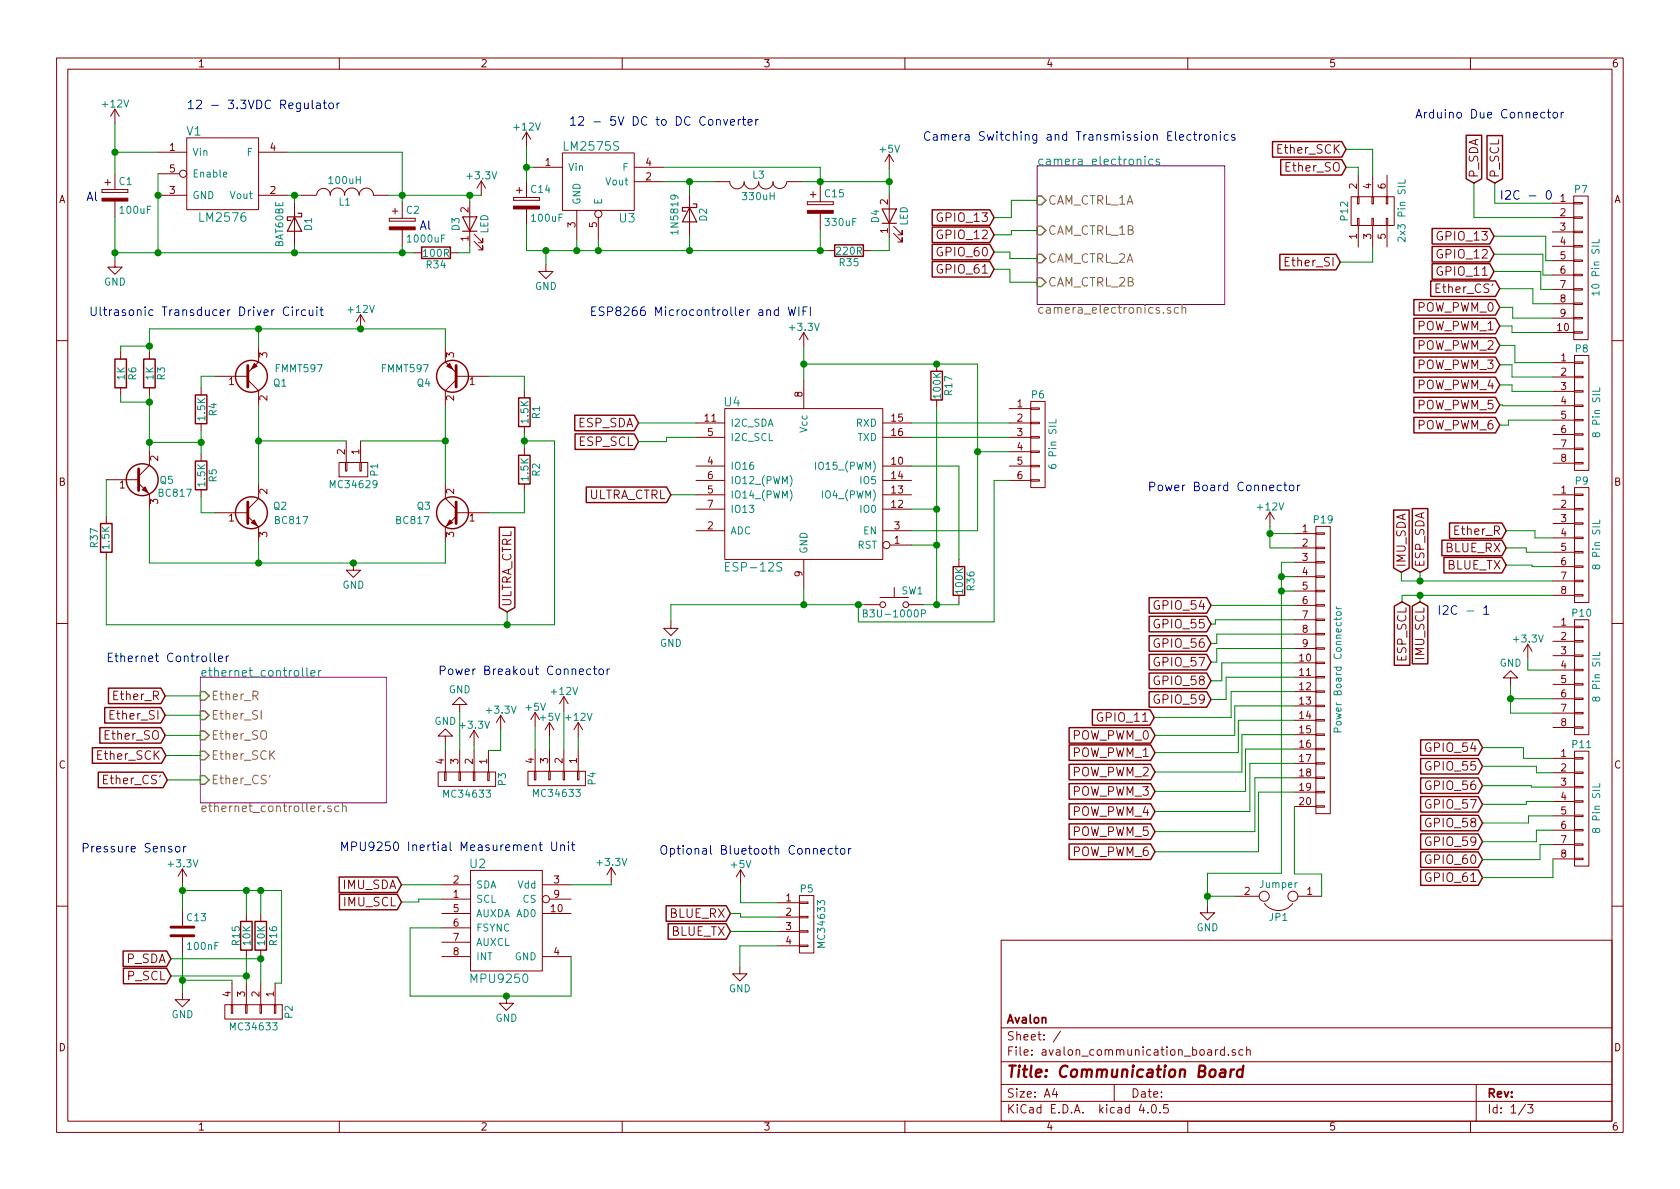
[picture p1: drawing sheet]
EESchema Schematic File Version 4
LIBS:avalon_communication_board-cache
EELAYER 26 0
EELAYER END
$Descr A4 11693 8268
encoding utf-8
Sheet 1 3
Title "Communication Board"
Date ""
Rev ""
Comp "Avalon"
Comment1 ""
Comment2 ""
Comment3 ""
Comment4 ""
$EndDescr
$Comp
L power:+12V #PWR01
U 1 1
P 800 850
F 0 "#PWR01" H 800 700 50  0001 C CNN
F 1 "+12V" H 800 990 50  0000 C CNN
F 2 "" H 800 850 50  0000 C CNN
F 3 "" H 800 850 50  0000 C CNN
	1    800  850 
	1    0    0    -1  
$EndComp
$Comp
L power:GND #PWR02
U 1 1
P 800 1800
F 0 "#PWR02" H 800 1550 50  0001 C CNN
F 1 "GND" H 800 1650 50  0000 C CNN
F 2 "" H 800 1800 50  0000 C CNN
F 3 "" H 800 1800 50  0000 C CNN
	1    800  1800
	1    0    0    -1  
$EndComp
$Comp
L Device:CP C1
U 1 1
P 800 1350
F 0 "C1" H 825 1450 50  0000 L CNN
F 1 "100uF" H 825 1250 50  0000 L CNN
F 2 "Capacitors_SMD:CP_Elec_6.3x7.7" H 838 1200 50  0001 C CNN
F 3 "" H 800 1350 50  0000 C CNN
	1    800  1350
	1    0    0    -1  
$EndComp
$Comp
L avalon_communication_board-rescue:INDUCTOR L1
U 1 1
P 2400 1350
F 0 "L1" V 2350 1350 50  0000 C CNN
F 1 "100uH" V 2500 1350 50  0000 C CNN
F 2 "Communication Board Footprints:MSS1278T-334KLD" H 2400 1350 50  0001 C CNN
F 3 "" H 2400 1350 50  0000 C CNN
	1    2400 1350
	0    -1   -1   0   
$EndComp
$Comp
L Device:CP C2
U 1 1
P 2800 1550
F 0 "C2" H 2825 1650 50  0000 L CNN
F 1 "1000uF" H 2825 1450 50  0000 L CNN
F 2 "Capacitors_SMD:CP_Elec_8x10" H 2838 1400 50  0001 C CNN
F 3 "" H 2800 1550 50  0000 C CNN
	1    2800 1550
	1    0    0    -1  
$EndComp
Text Notes 1300 750  0    60   ~ 0
12 - 3.3VDC Regulator
$Comp
L avalon_communication_board-rescue:LM2576D2TR4-3.3G V1
U 1 1
P 1550 1200
F 0 "V1" H 1350 1500 60  0000 C CNN
F 1 "LM2576" H 1550 900 60  0000 C CNN
F 2 "TO_SOT_Packages_SMD:TO-263-5_TabPin3" H 1550 700 60  0001 C CNN
F 3 "" H 1550 700 60  0000 C CNN
	1    1550 1200
	1    0    0    -1  
$EndComp
$Comp
L power:+3.3V #PWR03
U 1 1
P 3350 1350
F 0 "#PWR03" H 3350 1200 50  0001 C CNN
F 1 "+3.3V" H 3350 1490 50  0000 C CNN
F 2 "" H 3350 1350 50  0000 C CNN
F 3 "" H 3350 1350 50  0000 C CNN
	1    3350 1350
	1    0    0    -1  
$EndComp
Text Notes 600  1390 0    60   ~ 0
Al
$Comp
L Device:D_Schottky D1
U 1 1
P 2050 1550
F 0 "D1" H 2050 1650 50  0000 C CNN
F 1 "BAT60BE" H 2050 1450 50  0000 C CNN
F 2 "Diodes_SMD:D_SOD-323" H 2050 1550 50  0001 C CNN
F 3 "" H 2050 1550 50  0000 C CNN
	1    2050 1550
	0    1    1    0   
$EndComp
Text Notes 2920 1590 0    60   ~ 0
Al
$Comp
L avalon_communication_board-rescue:BC817 Q2
U 1 1
P 1800 3560
F 0 "Q2" H 2000 3610 50  0000 R CNN
F 1 "BC817" H 2150 3510 50  0000 R CNN
F 2 "TO_SOT_Packages_SMD:SOT-23" H 1900 3660 50  0001 C CNN
F 3 "" H 1700 3560 50  0000 C CNN
	1    1800 3560
	1    0    0    -1  
$EndComp
$Comp
L avalon_communication_board-rescue:BC817 Q3
U 1 1
P 3100 3560
F 0 "Q3" H 3300 3610 50  0000 R CNN
F 1 "BC817" H 3450 3510 50  0000 R CNN
F 2 "TO_SOT_Packages_SMD:SOT-23" H 3200 3660 50  0001 C CNN
F 3 "" H 3000 3560 50  0000 C CNN
	1    3100 3560
	-1   0    0    -1  
$EndComp
$Comp
L avalon_communication_board-rescue:FMMT597 Q4
U 1 1
P 3200 2610
F 0 "Q4" H 3500 2660 50  0000 R CNN
F 1 "FMMT597" H 3750 2560 50  0000 R CNN
F 2 "TO_SOT_Packages_SMD:SOT-23" H 3400 2710 50  0001 C CNN
F 3 "" H 3200 2610 50  0000 C CNN
	1    3200 2610
	-1   0    0    1   
$EndComp
$Comp
L avalon_communication_board-rescue:FMMT597 Q1
U 1 1
P 1700 2610
F 0 "Q1" H 2000 2660 50  0000 R CNN
F 1 "FMMT597" H 2250 2560 50  0000 R CNN
F 2 "TO_SOT_Packages_SMD:SOT-23" H 1900 2710 50  0001 C CNN
F 3 "" H 1700 2610 50  0000 C CNN
	1    1700 2610
	1    0    0    1   
$EndComp
$Comp
L Device:R R1
U 1 1
P 3650 2860
F 0 "R1" V 3730 2860 50  0000 C CNN
F 1 "1.5K" V 3650 2860 50  0000 C CNN
F 2 "Resistors_SMD:R_1206_HandSoldering" V 3580 2860 50  0001 C CNN
F 3 "" H 3650 2860 50  0000 C CNN
	1    3650 2860
	1    0    0    -1  
$EndComp
$Comp
L Device:R R2
U 1 1
P 3650 3260
F 0 "R2" V 3730 3260 50  0000 C CNN
F 1 "1.5K" V 3650 3260 50  0000 C CNN
F 2 "Resistors_SMD:R_1206_HandSoldering" V 3580 3260 50  0001 C CNN
F 3 "" H 3650 3260 50  0000 C CNN
	1    3650 3260
	1    0    0    -1  
$EndComp
$Comp
L Device:R R4
U 1 1
P 1400 2840
F 0 "R4" V 1480 2840 50  0000 C CNN
F 1 "1.5K" V 1400 2840 50  0000 C CNN
F 2 "Resistors_SMD:R_1206_HandSoldering" V 1330 2840 50  0001 C CNN
F 3 "" H 1400 2840 50  0000 C CNN
	1    1400 2840
	1    0    0    -1  
$EndComp
$Comp
L Device:R R5
U 1 1
P 1400 3300
F 0 "R5" V 1480 3300 50  0000 C CNN
F 1 "1.5K" V 1400 3300 50  0000 C CNN
F 2 "Resistors_SMD:R_1206_HandSoldering" V 1330 3300 50  0001 C CNN
F 3 "" H 1400 3300 50  0000 C CNN
	1    1400 3300
	1    0    0    -1  
$EndComp
$Comp
L Device:R R3
U 1 1
P 1040 2590
F 0 "R3" V 1120 2590 50  0000 C CNN
F 1 "1K" V 1040 2590 50  0000 C CNN
F 2 "Resistors_SMD:R_1206_HandSoldering" V 970 2590 50  0001 C CNN
F 3 "" H 1040 2590 50  0000 C CNN
	1    1040 2590
	1    0    0    -1  
$EndComp
$Comp
L avalon_communication_board-rescue:BC817 Q5
U 1 1
P 1040 3330
F 0 "Q5" H 1210 3330 50  0000 R CNN
F 1 "BC817" H 1340 3240 50  0000 R CNN
F 2 "TO_SOT_Packages_SMD:SOT-23" H 1140 3430 50  0001 C CNN
F 3 "" H 940 3330 50  0000 C CNN
	1    1040 3330
	1    0    0    -1  
$EndComp
$Comp
L power:GND #PWR04
U 1 1
P 2460 3910
F 0 "#PWR04" H 2460 3660 50  0001 C CNN
F 1 "GND" H 2460 3760 50  0000 C CNN
F 2 "" H 2460 3910 50  0000 C CNN
F 3 "" H 2460 3910 50  0000 C CNN
	1    2460 3910
	1    0    0    -1  
$EndComp
Text GLabel 3530 4250 1    60   Input ~ 0
ULTRA_CTRL
Text Notes 620  2190 0    60   ~ 0
Ultrasonic Transducer Driver Circuit
$Comp
L Device:R R6
U 1 1
P 840 2590
F 0 "R6" V 920 2590 50  0000 C CNN
F 1 "1K" V 840 2590 50  0000 C CNN
F 2 "Resistors_SMD:R_1206_HandSoldering" V 770 2590 50  0001 C CNN
F 3 "" H 840 2590 50  0000 C CNN
	1    840  2590
	1    0    0    -1  
$EndComp
$Comp
L conn:B2P-VH P1
U 1 1
P 2460 3260
F 0 "P1" H 2460 3410 50  0000 C CNN
F 1 "MC34629" V 2560 3260 50  0000 C CNN
F 2 "Socket_Strips:Socket_Strip_Straight_1x02_Pitch2.54mm" H 2460 3260 50  0001 C CNN
F 3 "" H 2460 3260 50  0000 C CNN
	1    2460 3260
	0    1    1    0   
$EndComp
$Comp
L power:+12V #PWR05
U 1 1
P 2510 2280
F 0 "#PWR05" H 2510 2130 50  0001 C CNN
F 1 "+12V" H 2510 2420 50  0000 C CNN
F 2 "" H 2510 2280 50  0000 C CNN
F 3 "" H 2510 2280 50  0000 C CNN
	1    2510 2280
	1    0    0    -1  
$EndComp
$Sheet
S 1395 4705 1295 875 
U 5A91950F
F0 "ethernet_controller" 60
F1 "ethernet_controller.sch" 60
F2 "Ether_R" I L 1395 4835 60 
F3 "Ether_SI" I L 1395 4970 60 
F4 "Ether_SO" I L 1395 5110 60 
F5 "Ether_SCK" I L 1395 5250 60 
F6 "Ether_CS'" I L 1395 5420 60 
$EndSheet
Text GLabel 1150 4835 0    60   Input ~ 0
Ether_R
Text Notes 740  4600 0    60   ~ 0
Ethernet Controller
Text GLabel 1150 4970 0    60   Input ~ 0
Ether_SI
Text GLabel 1150 5110 0    60   Input ~ 0
Ether_SO
Text GLabel 1155 5250 0    60   Input ~ 0
Ether_SCK
Text GLabel 1165 5420 0    60   Input ~ 0
Ether_CS'
$Comp
L avalon_communication_board-rescue:MPU9250 U2
U 1 1
P 3525 6250
F 0 "U2" H 3325 6500 60  0000 C CNN
F 1 "MPU9250" H 3475 5700 60  0000 C CNN
F 2 "Communication Board Footprints:MPU9250" H 3525 5700 60  0001 C CNN
F 3 "" H 3525 5700 60  0000 C CNN
	1    3525 6250
	1    0    0    -1  
$EndComp
$Comp
L power:+3.3V #PWR06
U 1 1
P 4255 6130
F 0 "#PWR06" H 4255 5980 50  0001 C CNN
F 1 "+3.3V" H 4255 6270 50  0000 C CNN
F 2 "" H 4255 6130 50  0000 C CNN
F 3 "" H 4255 6130 50  0000 C CNN
	1    4255 6130
	1    0    0    -1  
$EndComp
$Comp
L power:GND #PWR07
U 1 1
P 3525 6925
F 0 "#PWR07" H 3525 6675 50  0001 C CNN
F 1 "GND" H 3525 6775 50  0000 C CNN
F 2 "" H 3525 6925 50  0000 C CNN
F 3 "" H 3525 6925 50  0000 C CNN
	1    3525 6925
	1    0    0    -1  
$EndComp
Text GLabel 2795 6150 0    60   Input ~ 0
IMU_SDA
Text GLabel 2795 6270 0    60   Input ~ 0
IMU_SCL
Text Notes 2365 5915 0    60   ~ 0
MPU9250 Inertial Measurement Unit
$Comp
L conn:CONN_01X04 P2
U 1 1
P 1765 7035
F 0 "P2" H 1765 7285 50  0000 C CNN
F 1 "MC34633" V 1865 7035 50  0000 C CNN
F 2 "Socket_Strips:Socket_Strip_Straight_1x04_Pitch2.54mm" H 1765 7035 50  0001 C CNN
F 3 "" H 1765 7035 50  0000 C CNN
	1    1765 7035
	0    1    1    0   
$EndComp
$Comp
L power:+3.3V #PWR08
U 1 1
P 1270 6140
F 0 "#PWR08" H 1270 5990 50  0001 C CNN
F 1 "+3.3V" H 1270 6280 50  0000 C CNN
F 2 "" H 1270 6140 50  0000 C CNN
F 3 "" H 1270 6140 50  0000 C CNN
	1    1270 6140
	1    0    0    -1  
$EndComp
$Comp
L power:GND #PWR09
U 1 1
P 1270 6900
F 0 "#PWR09" H 1270 6650 50  0001 C CNN
F 1 "GND" H 1270 6750 50  0000 C CNN
F 2 "" H 1270 6900 50  0000 C CNN
F 3 "" H 1270 6900 50  0000 C CNN
	1    1270 6900
	1    0    0    -1  
$EndComp
Text GLabel 1190 6665 0    60   Input ~ 0
P_SDA
Text GLabel 1190 6785 0    60   Input ~ 0
P_SCL
$Comp
L Device:C C13
U 1 1
P 1270 6475
F 0 "C13" H 1295 6575 50  0000 L CNN
F 1 "100nF" H 1295 6375 50  0000 L CNN
F 2 "Capacitors_SMD:C_1206_HandSoldering" H 1308 6325 50  0001 C CNN
F 3 "" H 1270 6475 50  0000 C CNN
	1    1270 6475
	1    0    0    -1  
$EndComp
Text Notes 565  5925 0    60   ~ 0
Pressure Sensor
$Comp
L avalon_communication_board-rescue:LM2575S U3
U 1 1
P 4165 1255
F 0 "U3" H 4365 1005 60  0000 C CNN
F 1 "LM2575S" H 4115 1505 60  0000 C CNN
F 2 "TO_SOT_Packages_SMD:TO-263-5_TabPin3" H 4165 705 60  0001 C CNN
F 3 "" H 4165 705 60  0000 C CNN
	1    4165 1255
	1    0    0    -1  
$EndComp
$Comp
L power:+12V #PWR010
U 1 1
P 3665 1010
F 0 "#PWR010" H 3665 860 50  0001 C CNN
F 1 "+12V" H 3665 1150 50  0000 C CNN
F 2 "" H 3665 1010 50  0000 C CNN
F 3 "" H 3665 1010 50  0000 C CNN
	1    3665 1010
	1    0    0    -1  
$EndComp
$Comp
L Device:D_Schottky D2
U 1 1
P 4800 1485
F 0 "D2" H 4800 1585 50  0000 C CNN
F 1 "1N5819" H 4800 1385 50  0000 C CNN
F 2 "Diodes_SMD:D_SOD-123" H 4800 1485 50  0001 C CNN
F 3 "" H 4800 1485 50  0000 C CNN
	1    4800 1485
	0    1    1    0   
$EndComp
$Comp
L avalon_communication_board-rescue:INDUCTOR L3
U 1 1
P 5280 1255
F 0 "L3" V 5230 1255 50  0000 C CNN
F 1 "330uH" V 5380 1255 50  0000 C CNN
F 2 "Communication Board Footprints:MSS1278T-334KLD" H 5280 1255 50  0001 C CNN
F 3 "" H 5280 1255 50  0000 C CNN
	1    5280 1255
	0    1    1    0   
$EndComp
$Comp
L power:+5V #PWR011
U 1 1
P 6190 1165
F 0 "#PWR011" H 6190 1015 50  0001 C CNN
F 1 "+5V" H 6190 1305 50  0000 C CNN
F 2 "" H 6190 1165 50  0000 C CNN
F 3 "" H 6190 1165 50  0000 C CNN
	1    6190 1165
	1    0    0    -1  
$EndComp
Text Notes 3960 865  0    60   ~ 0
12 - 5V DC to DC Converter
$Comp
L Device:R R16
U 1 1
P 1815 6505
F 0 "R16" V 1900 6505 50  0000 C CNN
F 1 "10K" V 1815 6505 50  0000 C CNN
F 2 "Resistors_SMD:R_1206_HandSoldering" V 1745 6505 50  0001 C CNN
F 3 "" H 1815 6505 50  0000 C CNN
	1    1815 6505
	1    0    0    -1  
$EndComp
$Comp
L Device:R R15
U 1 1
P 1715 6505
F 0 "R15" V 1640 6505 50  0000 C CNN
F 1 "10K" V 1715 6505 50  0000 C CNN
F 2 "Resistors_SMD:R_1206_HandSoldering" V 1645 6505 50  0001 C CNN
F 3 "" H 1715 6505 50  0000 C CNN
	1    1715 6505
	1    0    0    -1  
$EndComp
$Comp
L Device:CP C14
U 1 1
P 3665 1405
F 0 "C14" H 3690 1505 50  0000 L CNN
F 1 "100uF" H 3690 1305 50  0000 L CNN
F 2 "Capacitors_SMD:CP_Elec_6.3x7.7" H 3703 1255 50  0001 C CNN
F 3 "" H 3665 1405 50  0000 C CNN
	1    3665 1405
	1    0    0    -1  
$EndComp
$Comp
L Device:CP C15
U 1 1
P 5710 1435
F 0 "C15" H 5735 1535 50  0000 L CNN
F 1 "330uF" H 5735 1335 50  0000 L CNN
F 2 "Capacitors_SMD:CP_Elec_6.3x7.7" H 5748 1285 50  0001 C CNN
F 3 "" H 5710 1435 50  0000 C CNN
	1    5710 1435
	1    0    0    -1  
$EndComp
$Comp
L conn:CONN_01X04 P5
U 1 1
P 5615 6425
F 0 "P5" H 5615 6675 50  0000 C CNN
F 1 "MC34633" V 5715 6425 50  0000 C CNN
F 2 "Socket_Strips:Socket_Strip_Straight_1x04_Pitch2.54mm" H 5615 6425 50  0001 C CNN
F 3 "" H 5615 6425 50  0000 C CNN
	1    5615 6425
	1    0    0    -1  
$EndComp
$Comp
L power:+5V #PWR012
U 1 1
P 5155 6145
F 0 "#PWR012" H 5155 5995 50  0001 C CNN
F 1 "+5V" H 5155 6285 50  0000 C CNN
F 2 "" H 5155 6145 50  0000 C CNN
F 3 "" H 5155 6145 50  0000 C CNN
	1    5155 6145
	1    0    0    -1  
$EndComp
$Comp
L power:GND #PWR013
U 1 1
P 5150 6720
F 0 "#PWR013" H 5150 6470 50  0001 C CNN
F 1 "GND" H 5150 6570 50  0000 C CNN
F 2 "" H 5150 6720 50  0000 C CNN
F 3 "" H 5150 6720 50  0000 C CNN
	1    5150 6720
	1    0    0    -1  
$EndComp
Text GLabel 5085 6350 0    60   Input ~ 0
BLUE_RX
Text GLabel 5085 6475 0    60   Input ~ 0
BLUE_TX
Text Notes 4590 5940 0    60   ~ 0
Optional Bluetooth Connector
$Comp
L conn:CONN_01X04 P4
U 1 1
P 3875 5410
F 0 "P4" H 3875 5660 50  0000 C CNN
F 1 "MC34633" V 3975 5410 50  0000 C CNN
F 2 "Socket_Strips:Socket_Strip_Straight_1x04_Pitch2.54mm" H 3875 5410 50  0001 C CNN
F 3 "" H 3875 5410 50  0000 C CNN
	1    3875 5410
	0    1    1    0   
$EndComp
$Comp
L conn:CONN_01X04 P3
U 1 1
P 3250 5415
F 0 "P3" H 3250 5665 50  0000 C CNN
F 1 "MC34633" V 3350 5415 50  0000 C CNN
F 2 "Socket_Strips:Socket_Strip_Straight_1x04_Pitch2.54mm" H 3250 5415 50  0001 C CNN
F 3 "" H 3250 5415 50  0000 C CNN
	1    3250 5415
	0    1    1    0   
$EndComp
$Comp
L power:+12V #PWR014
U 1 1
P 4025 5120
F 0 "#PWR014" H 4025 4970 50  0001 C CNN
F 1 "+12V" H 4025 5260 50  0000 C CNN
F 2 "" H 4025 5120 50  0000 C CNN
F 3 "" H 4025 5120 50  0000 C CNN
	1    4025 5120
	1    0    0    -1  
$EndComp
$Comp
L power:+12V #PWR015
U 1 1
P 3925 4940
F 0 "#PWR015" H 3925 4790 50  0001 C CNN
F 1 "+12V" H 3925 5080 50  0000 C CNN
F 2 "" H 3925 4940 50  0000 C CNN
F 3 "" H 3925 4940 50  0000 C CNN
	1    3925 4940
	1    0    0    -1  
$EndComp
$Comp
L power:+5V #PWR016
U 1 1
P 3825 5120
F 0 "#PWR016" H 3825 4970 50  0001 C CNN
F 1 "+5V" H 3825 5260 50  0000 C CNN
F 2 "" H 3825 5120 50  0000 C CNN
F 3 "" H 3825 5120 50  0000 C CNN
	1    3825 5120
	1    0    0    -1  
$EndComp
$Comp
L power:+5V #PWR017
U 1 1
P 3725 5050
F 0 "#PWR017" H 3725 4900 50  0001 C CNN
F 1 "+5V" H 3725 5190 50  0000 C CNN
F 2 "" H 3725 5050 50  0000 C CNN
F 3 "" H 3725 5050 50  0000 C CNN
	1    3725 5050
	1    0    0    -1  
$EndComp
$Comp
L power:+3.3V #PWR018
U 1 1
P 3485 5070
F 0 "#PWR018" H 3485 4920 50  0001 C CNN
F 1 "+3.3V" H 3485 5210 50  0000 C CNN
F 2 "" H 3485 5070 50  0000 C CNN
F 3 "" H 3485 5070 50  0000 C CNN
	1    3485 5070
	1    0    0    -1  
$EndComp
$Comp
L power:+3.3V #PWR019
U 1 1
P 3300 5175
F 0 "#PWR019" H 3300 5025 50  0001 C CNN
F 1 "+3.3V" H 3300 5315 50  0000 C CNN
F 2 "" H 3300 5175 50  0000 C CNN
F 3 "" H 3300 5175 50  0000 C CNN
	1    3300 5175
	1    0    0    -1  
$EndComp
$Comp
L power:GND #PWR020
U 1 1
P 3200 4945
F 0 "#PWR020" H 3200 4695 50  0001 C CNN
F 1 "GND" H 3200 4795 50  0000 C CNN
F 2 "" H 3200 4945 50  0000 C CNN
F 3 "" H 3200 4945 50  0000 C CNN
	1    3200 4945
	-1   0    0    1   
$EndComp
$Comp
L power:GND #PWR021
U 1 1
P 3100 5165
F 0 "#PWR021" H 3100 4915 50  0001 C CNN
F 1 "GND" H 3100 5015 50  0000 C CNN
F 2 "" H 3100 5165 50  0000 C CNN
F 3 "" H 3100 5165 50  0000 C CNN
	1    3100 5165
	-1   0    0    1   
$EndComp
Text Notes 3050 4690 0    60   ~ 0
Power Breakout Connector
$Comp
L conn:CONN_01X10 P7
U 1 1
P 11005 1855
F 0 "P7" H 11005 2405 50  0000 C CNN
F 1 "10 Pin SIL" V 11105 1855 50  0000 C CNN
F 2 "Socket_Strips:Socket_Strip_Straight_1x10_Pitch2.54mm" H 11005 1855 50  0001 C CNN
F 3 "" H 11005 1855 50  0000 C CNN
	1    11005 1855
	1    0    0    -1  
$EndComp
$Comp
L conn:CONN_01X08 P9
U 1 1
P 11010 3785
F 0 "P9" H 11010 4235 50  0000 C CNN
F 1 "8 Pin SIL" V 11110 3785 50  0000 C CNN
F 2 "Socket_Strips:Socket_Strip_Straight_1x08_Pitch2.54mm" H 11010 3785 50  0001 C CNN
F 3 "" H 11010 3785 50  0000 C CNN
	1    11010 3785
	1    0    0    -1  
$EndComp
$Comp
L conn:CONN_01X08 P10
U 1 1
P 11010 4705
F 0 "P10" H 11010 5155 50  0000 C CNN
F 1 "8 Pin SIL" V 11110 4705 50  0000 C CNN
F 2 "Socket_Strips:Socket_Strip_Straight_1x08_Pitch2.54mm" H 11010 4705 50  0001 C CNN
F 3 "" H 11010 4705 50  0000 C CNN
	1    11010 4705
	1    0    0    -1  
$EndComp
$Comp
L conn:CONN_01X08 P8
U 1 1
P 11010 2865
F 0 "P8" H 11010 3315 50  0000 C CNN
F 1 "8 Pin SIL" V 11110 2865 50  0000 C CNN
F 2 "Socket_Strips:Socket_Strip_Straight_1x08_Pitch2.54mm" H 11010 2865 50  0001 C CNN
F 3 "" H 11010 2865 50  0000 C CNN
	1    11010 2865
	1    0    0    -1  
$EndComp
Text GLabel 10405 1265 1    60   Input ~ 0
P_SCL
Text GLabel 10260 1265 1    60   Input ~ 0
P_SDA
Text GLabel 10440 2130 0    60   Input ~ 0
POW_PWM_0
Text GLabel 10440 2260 0    60   Input ~ 0
POW_PWM_1
Text GLabel 10440 2395 0    60   Input ~ 0
POW_PWM_2
Text GLabel 10440 2530 0    60   Input ~ 0
POW_PWM_3
Text GLabel 10440 2670 0    60   Input ~ 0
POW_PWM_4
Text GLabel 10440 2810 0    60   Input ~ 0
POW_PWM_5
Text GLabel 10440 2950 0    60   Input ~ 0
POW_PWM_6
Text GLabel 10485 3805 0    60   Input ~ 0
BLUE_RX
Text GLabel 10485 3925 0    60   Input ~ 0
BLUE_TX
Text GLabel 9760 4180 3    60   Input ~ 0
ESP_SCL
Text GLabel 9885 3975 1    60   Input ~ 0
ESP_SDA
Text GLabel 9755 3975 1    60   Input ~ 0
IMU_SDA
Text GLabel 9885 4180 3    60   Input ~ 0
IMU_SCL
Text GLabel 4670 3435 0    60   Input ~ 0
ULTRA_CTRL
$Comp
L power:+3.3V #PWR022
U 1 1
P 10635 4575
F 0 "#PWR022" H 10635 4425 50  0001 C CNN
F 1 "+3.3V" H 10635 4715 50  0000 C CNN
F 2 "" H 10635 4575 50  0000 C CNN
F 3 "" H 10635 4575 50  0000 C CNN
	1    10635 4575
	1    0    0    -1  
$EndComp
$Comp
L power:GND #PWR023
U 1 1
P 10515 4760
F 0 "#PWR023" H 10515 4510 50  0001 C CNN
F 1 "GND" H 10515 4610 50  0000 C CNN
F 2 "" H 10515 4760 50  0000 C CNN
F 3 "" H 10515 4760 50  0000 C CNN
	1    10515 4760
	-1   0    0    1   
$EndComp
$Comp
L conn:CONN_01X08 P11
U 1 1
P 11010 5620
F 0 "P11" H 11010 6070 50  0000 C CNN
F 1 "8 Pin SIL" V 11110 5620 50  0000 C CNN
F 2 "Socket_Strips:Socket_Strip_Straight_1x08_Pitch2.54mm" H 11010 5620 50  0001 C CNN
F 3 "" H 11010 5620 50  0000 C CNN
	1    11010 5620
	1    0    0    -1  
$EndComp
Text GLabel 10320 5195 0    60   Input ~ 0
GPIO_54
Text GLabel 10320 5325 0    60   Input ~ 0
GPIO_55
Text GLabel 10320 5460 0    60   Input ~ 0
GPIO_56
Text GLabel 10320 5590 0    60   Input ~ 0
GPIO_57
Text GLabel 10320 5720 0    60   Input ~ 0
GPIO_58
Text GLabel 10320 5850 0    60   Input ~ 0
GPIO_59
Text GLabel 10320 5975 0    60   Input ~ 0
GPIO_60
Text GLabel 10320 6100 0    60   Input ~ 0
GPIO_61
$Comp
L avalon_communication_board-rescue:ESP-12S U4
U 1 1
P 5595 3485
F 0 "U4" H 5095 4185 60  0000 C CNN
F 1 "ESP-12S" H 5245 3035 60  0000 C CNN
F 2 "Communication Board Footprints:ESP12" H 5595 3485 60  0001 C CNN
F 3 "" H 5595 3485 60  0001 C CNN
	1    5595 3485
	1    0    0    -1  
$EndComp
$Comp
L power:GND #PWR024
U 1 1
P 4670 4315
F 0 "#PWR024" H 4670 4065 50  0001 C CNN
F 1 "GND" H 4670 4165 50  0000 C CNN
F 2 "" H 4670 4315 50  0000 C CNN
F 3 "" H 4670 4315 50  0000 C CNN
	1    4670 4315
	1    0    0    -1  
$EndComp
$Comp
L power:+3.3V #PWR025
U 1 1
P 5595 2405
F 0 "#PWR025" H 5595 2255 50  0001 C CNN
F 1 "+3.3V" H 5595 2545 50  0000 C CNN
F 2 "" H 5595 2405 50  0000 C CNN
F 3 "" H 5595 2405 50  0000 C CNN
	1    5595 2405
	1    0    0    -1  
$EndComp
$Comp
L Device:R R17
U 1 1
P 6520 2675
F 0 "R17" V 6600 2675 50  0000 C CNN
F 1 "100K" V 6520 2675 50  0000 C CNN
F 2 "Resistors_SMD:R_1206_HandSoldering" V 6450 2675 50  0001 C CNN
F 3 "" H 6520 2675 50  0000 C CNN
	1    6520 2675
	1    0    0    -1  
$EndComp
$Comp
L conn:CONN_01X06 P6
U 1 1
P 7225 3085
F 0 "P6" H 7225 3435 50  0000 C CNN
F 1 "6 Pin SIL" V 7325 3085 50  0000 C CNN
F 2 "Socket_Strips:Socket_Strip_Straight_1x06_Pitch2.54mm" H 7225 3085 50  0001 C CNN
F 3 "" H 7225 3085 50  0000 C CNN
	1    7225 3085
	1    0    0    -1  
$EndComp
Text GLabel 4445 2935 0    60   Input ~ 0
ESP_SDA
Text GLabel 4445 3065 0    60   Input ~ 0
ESP_SCL
Text Notes 4105 2190 0    60   ~ 0
ESP8266 Microcontroller and WIFI
$Comp
L conn:CONN_02X03 P12
U 1 1
P 9555 1460
F 0 "P12" H 9555 1660 50  0000 C CNN
F 1 "2x3 Pin SIL" H 9555 1260 50  0000 C CNN
F 2 "Socket_Strips:Socket_Strip_Straight_2x03_Pitch2.54mm" H 9555 260 50  0001 C CNN
F 3 "" H 9555 260 50  0000 C CNN
	1    9555 1460
	0    -1   -1   0   
$EndComp
Text GLabel 9370 1155 0    60   Input ~ 0
Ether_SO
Text GLabel 9330 1815 0    60   Input ~ 0
Ether_SI
Text GLabel 9370 1030 0    60   Input ~ 0
Ether_SCK
Text GLabel 10440 2000 0    60   Input ~ 0
Ether_CS'
$Sheet
S 7220 1145 1305 965 
U 5AA1AA75
F0 "camera_electronics" 60
F1 "camera_electronics.sch" 60
F2 "CAM_CTRL_1A" I L 7220 1385 60 
F3 "CAM_CTRL_1B" I L 7220 1595 60 
F4 "CAM_CTRL_2A" I L 7220 1790 60 
F5 "CAM_CTRL_2B" I L 7220 1955 60 
$EndSheet
Text Notes 9805 815  0    60   ~ 0
 Arduino Due Connector
$Comp
L conn:CONN_01X20 P19
U 1 1
P 9210 4655
F 0 "P19" H 9210 5705 50  0000 C CNN
F 1 "Power Board Connector" V 9310 4655 50  0000 C CNN
F 2 "Connectors_JST:JST_XH_B20B-XH-A_20x2.50mm_Straight" H 9210 4655 50  0001 C CNN
F 3 "" H 9210 4655 50  0000 C CNN
	1    9210 4655
	1    0    0    -1  
$EndComp
$Comp
L power:+12V #PWR026
U 1 1
P 8840 3655
F 0 "#PWR026" H 8840 3505 50  0001 C CNN
F 1 "+12V" H 8840 3795 50  0000 C CNN
F 2 "" H 8840 3655 50  0000 C CNN
F 3 "" H 8840 3655 50  0000 C CNN
	1    8840 3655
	1    0    0    -1  
$EndComp
$Comp
L power:GND #PWR027
U 1 1
P 8405 6295
F 0 "#PWR027" H 8405 6045 50  0001 C CNN
F 1 "GND" H 8405 6145 50  0000 C CNN
F 2 "" H 8405 6295 50  0000 C CNN
F 3 "" H 8405 6295 50  0000 C CNN
	1    8405 6295
	1    0    0    -1  
$EndComp
Text GLabel 8430 4205 0    60   Input ~ 0
GPIO_54
Text GLabel 8430 4335 0    60   Input ~ 0
GPIO_55
Text GLabel 8430 4470 0    60   Input ~ 0
GPIO_56
Text GLabel 8430 4600 0    60   Input ~ 0
GPIO_57
Text GLabel 8430 4730 0    60   Input ~ 0
GPIO_58
Text GLabel 8430 4860 0    60   Input ~ 0
GPIO_59
Text GLabel 6920 1745 0    60   Input ~ 0
GPIO_60
Text GLabel 6920 1865 0    60   Input ~ 0
GPIO_61
Text GLabel 10400 1635 0    60   Input ~ 0
GPIO_13
Text GLabel 10400 1760 0    60   Input ~ 0
GPIO_12
Text GLabel 10400 1880 0    60   Input ~ 0
GPIO_11
Text GLabel 6920 1505 0    60   Input ~ 0
GPIO_13
Text GLabel 6920 1625 0    60   Input ~ 0
GPIO_12
Text GLabel 8035 4985 0    60   Input ~ 0
GPIO_11
Text GLabel 8040 5110 0    60   Input ~ 0
POW_PWM_0
Text GLabel 8040 5230 0    60   Input ~ 0
POW_PWM_1
Text GLabel 8040 5365 0    60   Input ~ 0
POW_PWM_2
Text GLabel 8040 5500 0    60   Input ~ 0
POW_PWM_3
Text GLabel 8040 5640 0    60   Input ~ 0
POW_PWM_4
Text GLabel 8040 5780 0    60   Input ~ 0
POW_PWM_5
Text GLabel 8040 5920 0    60   Input ~ 0
POW_PWM_6
Text Notes 7990 3410 0    60   ~ 0
Power Board Connector
Text Notes 8610 970  2    60   ~ 0
Camera Switching and Transmission Electronics
$Comp
L power:GND #PWR028
U 1 1
P 3800 1830
F 0 "#PWR028" H 3800 1580 50  0001 C CNN
F 1 "GND" H 3800 1680 50  0000 C CNN
F 2 "" H 3800 1830 50  0000 C CNN
F 3 "" H 3800 1830 50  0000 C CNN
	1    3800 1830
	1    0    0    -1  
$EndComp
Text GLabel 10485 3685 0    60   Input ~ 0
Ether_R
$Comp
L Device:Jumper JP1
U 1 1
P 8900 6230
F 0 "JP1" H 8900 6380 50  0000 C CNN
F 1 "Jumper" H 8900 6150 50  0000 C CNN
F 2 "kicad-open-modules-master:0402" H 8900 6230 50  0001 C CNN
F 3 "" H 8900 6230 50  0000 C CNN
	1    8900 6230
	-1   0    0    1   
$EndComp
$Comp
L Device:LED D3
U 1 1
P 3270 1550
F 0 "D3" H 3270 1650 50  0000 C CNN
F 1 "LED" H 3270 1450 50  0000 C CNN
F 2 "Diodes_SMD:D_1206" H 3270 1550 50  0001 C CNN
F 3 "" H 3270 1550 50  0000 C CNN
	1    3270 1550
	0    -1   -1   0   
$EndComp
$Comp
L Device:R R34
U 1 1
P 3035 1750
F 0 "R34" V 3115 1750 50  0000 C CNN
F 1 "100R" V 3035 1750 50  0000 C CNN
F 2 "Resistors_SMD:R_1206_HandSoldering" V 2965 1750 50  0001 C CNN
F 3 "" H 3035 1750 50  0000 C CNN
	1    3035 1750
	0    1    1    0   
$EndComp
$Comp
L Device:R R35
U 1 1
P 5910 1735
F 0 "R35" V 5990 1735 50  0000 C CNN
F 1 "220R" V 5910 1735 50  0000 C CNN
F 2 "Resistors_SMD:R_1206_HandSoldering" V 5840 1735 50  0001 C CNN
F 3 "" H 5910 1735 50  0000 C CNN
	1    5910 1735
	0    1    1    0   
$EndComp
$Comp
L Device:LED D4
U 1 1
P 6190 1495
F 0 "D4" H 6190 1595 50  0000 C CNN
F 1 "LED" H 6190 1395 50  0000 C CNN
F 2 "Diodes_SMD:D_1206" H 6190 1495 50  0001 C CNN
F 3 "" H 6190 1495 50  0000 C CNN
	1    6190 1495
	0    -1   -1   0   
$EndComp
Wire Wire Line
	800  1050 1100 1050
Wire Wire Line
	800  850  800  1050
Connection ~ 800  1050
Wire Wire Line
	2800 1050 2000 1050
Wire Wire Line
	1100 1200 1100 1350
Wire Wire Line
	2700 1350 2800 1350
Wire Wire Line
	2800 1050 2800 1350
Connection ~ 2800 1350
Wire Wire Line
	800  1500 800  1750
Wire Wire Line
	800  1750 1100 1750
Wire Wire Line
	2800 1750 2800 1700
Connection ~ 800  1750
Connection ~ 1100 1750
Wire Wire Line
	2000 1350 2050 1350
Connection ~ 1100 1350
Wire Wire Line
	2050 1400 2050 1350
Connection ~ 2050 1350
Wire Wire Line
	2050 1700 2050 1750
Connection ~ 2050 1750
Wire Wire Line
	3100 2810 3100 3060
Wire Wire Line
	2510 3060 3100 3060
Connection ~ 3100 3060
Wire Wire Line
	1800 2810 1800 3060
Wire Wire Line
	1800 3060 2410 3060
Connection ~ 1800 3060
Wire Wire Line
	3400 2610 3650 2610
Wire Wire Line
	3650 2610 3650 2710
Wire Wire Line
	3650 3560 3400 3560
Wire Wire Line
	3650 3410 3650 3560
Wire Wire Line
	3650 3010 3650 3060
Wire Wire Line
	1400 3450 1400 3560
Wire Wire Line
	1400 3560 1500 3560
Wire Wire Line
	1400 2990 1400 3070
Wire Wire Line
	1400 2690 1400 2610
Wire Wire Line
	1400 2610 1500 2610
Wire Wire Line
	1040 2280 1040 2400
Wire Wire Line
	1040 2280 1800 2280
Wire Wire Line
	1800 2410 1800 2280
Connection ~ 1800 2280
Wire Wire Line
	3100 2280 3100 2410
Wire Wire Line
	1040 2740 1040 2790
Wire Wire Line
	1400 3070 1040 3070
Connection ~ 1040 3070
Connection ~ 1400 3070
Wire Wire Line
	1040 3530 1040 3910
Wire Wire Line
	1040 3910 1800 3910
Wire Wire Line
	1800 3910 1800 3760
Connection ~ 1800 3910
Wire Wire Line
	3100 3910 3100 3760
Connection ~ 2460 3910
Wire Wire Line
	740  4340 3530 4340
Wire Wire Line
	3860 4340 3860 3060
Wire Wire Line
	3860 3060 3650 3060
Connection ~ 3650 3060
Wire Wire Line
	840  2440 840  2400
Wire Wire Line
	840  2400 1040 2400
Connection ~ 1040 2400
Wire Wire Line
	840  2740 840  2790
Wire Wire Line
	840  2790 1040 2790
Connection ~ 1040 2790
Connection ~ 2510 2280
Wire Wire Line
	1395 4835 1150 4835
Wire Wire Line
	1395 4970 1150 4970
Wire Wire Line
	1395 5110 1150 5110
Wire Wire Line
	1395 5250 1155 5250
Wire Wire Line
	1395 5420 1165 5420
Wire Wire Line
	3975 6150 4255 6150
Wire Wire Line
	2855 6925 3525 6925
Wire Wire Line
	2855 6925 2855 6450
Wire Wire Line
	2855 6450 3075 6450
Wire Wire Line
	3975 6925 3975 6650
Connection ~ 3525 6925
Wire Wire Line
	2795 6150 3075 6150
Wire Wire Line
	2795 6270 2915 6270
Wire Wire Line
	2915 6270 2915 6250
Wire Wire Line
	2915 6250 3075 6250
Wire Wire Line
	1270 6190 1715 6190
Wire Wire Line
	4615 1255 4800 1255
Wire Wire Line
	4800 1255 4800 1335
Connection ~ 4800 1255
Wire Wire Line
	5580 1255 5710 1255
Wire Wire Line
	5710 1155 5710 1255
Wire Wire Line
	4015 1735 4015 1655
Wire Wire Line
	3665 1735 3800 1735
Wire Wire Line
	4800 1735 4800 1635
Wire Wire Line
	5710 1735 5710 1585
Connection ~ 4800 1735
Wire Wire Line
	4165 1655 4165 1735
Connection ~ 4165 1735
Wire Wire Line
	5710 1155 4615 1155
Connection ~ 5710 1255
Wire Wire Line
	3665 1010 3665 1155
Wire Wire Line
	3665 1155 3715 1155
Wire Wire Line
	1815 6655 1815 6665
Wire Wire Line
	1715 6655 1715 6785
Wire Wire Line
	1960 6190 1960 6835
Wire Wire Line
	1960 6835 1915 6835
Wire Wire Line
	1715 6355 1715 6190
Connection ~ 1715 6190
Wire Wire Line
	1815 6355 1815 6190
Connection ~ 1815 6190
Wire Wire Line
	1270 6140 1270 6190
Connection ~ 1270 6190
Connection ~ 1815 6665
Connection ~ 1715 6785
Wire Wire Line
	1190 6665 1815 6665
Wire Wire Line
	1190 6785 1715 6785
Connection ~ 3665 1155
Wire Wire Line
	3665 1555 3665 1735
Connection ~ 4015 1735
Wire Wire Line
	5155 6145 5155 6275
Wire Wire Line
	5155 6275 5415 6275
Wire Wire Line
	5150 6720 5150 6575
Wire Wire Line
	5150 6575 5415 6575
Wire Wire Line
	5415 6375 5155 6375
Wire Wire Line
	5155 6375 5155 6350
Wire Wire Line
	5155 6350 5085 6350
Wire Wire Line
	5415 6475 5085 6475
Wire Wire Line
	3825 5120 3825 5210
Wire Wire Line
	3725 5050 3725 5210
Wire Wire Line
	4025 5120 4025 5210
Wire Wire Line
	3925 4940 3925 5210
Wire Wire Line
	3400 5215 3485 5215
Wire Wire Line
	3485 5215 3485 5070
Wire Wire Line
	3300 5215 3300 5175
Wire Wire Line
	3200 4945 3200 5215
Wire Wire Line
	3100 5165 3100 5215
Wire Wire Line
	10405 1265 10405 1405
Wire Wire Line
	10405 1405 10805 1405
Wire Wire Line
	10260 1265 10260 1505
Wire Wire Line
	10260 1505 10805 1505
Wire Wire Line
	10530 2130 10530 2205
Wire Wire Line
	10530 2205 10805 2205
Wire Wire Line
	10525 2260 10525 2305
Wire Wire Line
	10525 2305 10805 2305
Wire Wire Line
	10545 2395 10545 2515
Wire Wire Line
	10545 2515 10810 2515
Wire Wire Line
	10525 2530 10525 2615
Wire Wire Line
	10525 2615 10810 2615
Wire Wire Line
	10525 2670 10525 2715
Wire Wire Line
	10525 2715 10810 2715
Wire Wire Line
	10460 2810 10460 2815
Wire Wire Line
	10460 2815 10810 2815
Wire Wire Line
	10500 2950 10500 2915
Wire Wire Line
	10500 2915 10810 2915
Wire Wire Line
	10485 3805 10625 3805
Wire Wire Line
	10625 3805 10625 3835
Wire Wire Line
	10625 3835 10810 3835
Wire Wire Line
	10485 3925 10665 3925
Wire Wire Line
	10665 3925 10665 3935
Wire Wire Line
	10665 3935 10810 3935
Wire Wire Line
	9885 3975 9885 4035
Wire Wire Line
	9755 4035 9885 4035
Wire Wire Line
	9755 3975 9755 4035
Connection ~ 9885 4035
Wire Wire Line
	9885 4180 9885 4135
Wire Wire Line
	9760 4135 9885 4135
Wire Wire Line
	9760 4180 9760 4135
Connection ~ 9885 4135
Wire Wire Line
	10635 4575 10635 4655
Wire Wire Line
	10635 4655 10810 4655
Wire Wire Line
	10515 4760 10515 4855
Wire Wire Line
	10515 4855 10810 4855
Wire Wire Line
	10515 4955 10810 4955
Connection ~ 10515 4855
Wire Wire Line
	10320 5195 10605 5195
Wire Wire Line
	10605 5195 10605 5270
Wire Wire Line
	10605 5270 10810 5270
Wire Wire Line
	10320 5325 10695 5325
Wire Wire Line
	10695 5325 10695 5370
Wire Wire Line
	10695 5370 10810 5370
Wire Wire Line
	10320 5460 10660 5460
Wire Wire Line
	10660 5460 10660 5470
Wire Wire Line
	10660 5470 10810 5470
Wire Wire Line
	10320 5590 10625 5590
Wire Wire Line
	10625 5590 10625 5570
Wire Wire Line
	10625 5570 10810 5570
Wire Wire Line
	10320 5720 10640 5720
Wire Wire Line
	10640 5720 10640 5670
Wire Wire Line
	10640 5670 10810 5670
Wire Wire Line
	10320 5850 10695 5850
Wire Wire Line
	10695 5850 10695 5770
Wire Wire Line
	10695 5770 10810 5770
Wire Wire Line
	10320 5975 10720 5975
Wire Wire Line
	10720 5975 10720 5870
Wire Wire Line
	10720 5870 10810 5870
Wire Wire Line
	10320 6100 10810 6100
Wire Wire Line
	10810 6100 10810 5970
Wire Wire Line
	5595 4085 5595 4200
Wire Wire Line
	4670 4200 5595 4200
Wire Wire Line
	4670 4200 4670 4315
Wire Wire Line
	6345 3235 6675 3235
Connection ~ 5595 4200
Wire Wire Line
	6520 3785 6345 3785
Wire Wire Line
	6520 2825 6520 3535
Connection ~ 6520 3785
Connection ~ 6520 2525
Wire Wire Line
	5975 4200 5975 4320
Connection ~ 5975 4200
Wire Wire Line
	6805 2525 6805 3135
Wire Wire Line
	6805 3685 6345 3685
Wire Wire Line
	5595 2525 6520 2525
Wire Wire Line
	6345 2935 7025 2935
Wire Wire Line
	6345 3035 7025 3035
Wire Wire Line
	7025 3335 6920 3335
Wire Wire Line
	6920 3335 6920 4320
Wire Wire Line
	7025 3135 6805 3135
Connection ~ 6805 3135
Wire Wire Line
	4670 3435 4845 3435
Wire Wire Line
	4845 2935 4445 2935
Wire Wire Line
	4445 3065 4640 3065
Wire Wire Line
	4640 3065 4640 3035
Wire Wire Line
	4640 3035 4845 3035
Wire Wire Line
	10440 2130 10530 2130
Wire Wire Line
	10440 2260 10525 2260
Wire Wire Line
	10440 2395 10545 2395
Wire Wire Line
	10440 2530 10525 2530
Wire Wire Line
	10440 2670 10525 2670
Wire Wire Line
	10440 2810 10460 2810
Wire Wire Line
	10440 2950 10500 2950
Wire Wire Line
	10440 2000 10670 2000
Wire Wire Line
	10670 2000 10670 2105
Wire Wire Line
	10670 2105 10805 2105
Wire Wire Line
	3530 4340 3535 4340
Wire Wire Line
	3530 4250 3530 4340
Connection ~ 3530 4340
Wire Wire Line
	8840 3655 8840 3705
Wire Wire Line
	8840 3805 9010 3805
Wire Wire Line
	9010 3705 8840 3705
Connection ~ 8840 3705
Wire Wire Line
	8430 4205 9010 4205
Wire Wire Line
	8430 4335 8460 4335
Wire Wire Line
	8460 4335 8460 4305
Wire Wire Line
	8460 4305 9010 4305
Wire Wire Line
	8430 4470 8470 4470
Wire Wire Line
	8470 4470 8470 4405
Wire Wire Line
	8470 4405 9010 4405
Wire Wire Line
	8430 4600 8470 4600
Wire Wire Line
	8470 4600 8470 4505
Wire Wire Line
	8470 4505 9010 4505
Wire Wire Line
	8430 4730 8505 4730
Wire Wire Line
	8505 4730 8505 4605
Wire Wire Line
	8505 4605 9010 4605
Wire Wire Line
	8535 4860 8535 4705
Wire Wire Line
	8535 4705 9010 4705
Wire Wire Line
	8430 4860 8535 4860
Wire Wire Line
	10400 1635 10760 1635
Wire Wire Line
	10760 1635 10760 1805
Wire Wire Line
	10760 1805 10805 1805
Wire Wire Line
	10400 1760 10740 1760
Wire Wire Line
	10740 1760 10740 1905
Wire Wire Line
	10740 1905 10805 1905
Wire Wire Line
	10400 1880 10725 1880
Wire Wire Line
	10725 1880 10725 2005
Wire Wire Line
	10725 2005 10805 2005
Wire Wire Line
	8035 4985 8570 4985
Wire Wire Line
	8570 4985 8570 4805
Wire Wire Line
	8570 4805 9010 4805
Wire Wire Line
	8040 5110 8595 5110
Wire Wire Line
	8595 5110 8595 4905
Wire Wire Line
	8595 4905 9010 4905
Wire Wire Line
	8040 5230 8620 5230
Wire Wire Line
	8620 5230 8620 5005
Wire Wire Line
	8620 5005 9010 5005
Wire Wire Line
	8040 5365 8645 5365
Wire Wire Line
	8645 5365 8645 5105
Wire Wire Line
	8645 5105 9010 5105
Wire Wire Line
	8040 5500 8670 5500
Wire Wire Line
	8670 5500 8670 5205
Wire Wire Line
	8670 5205 9010 5205
Wire Wire Line
	8040 5640 8700 5640
Wire Wire Line
	8700 5640 8700 5305
Wire Wire Line
	8700 5305 9010 5305
Wire Wire Line
	8040 5780 8735 5780
Wire Wire Line
	8735 5780 8735 5405
Wire Wire Line
	8735 5405 9010 5405
Wire Wire Line
	8040 5920 8760 5920
Wire Wire Line
	8760 5920 8760 5505
Wire Wire Line
	8760 5505 9010 5505
Wire Wire Line
	8920 3905 8920 4005
Connection ~ 8920 4005
Connection ~ 8920 4105
Wire Wire Line
	8920 3905 9010 3905
Wire Wire Line
	8920 4005 9010 4005
Wire Wire Line
	6920 1505 7040 1505
Wire Wire Line
	7040 1505 7040 1385
Wire Wire Line
	7040 1385 7220 1385
Wire Wire Line
	7040 1625 7040 1595
Wire Wire Line
	7040 1595 7220 1595
Wire Wire Line
	6920 1745 7030 1745
Wire Wire Line
	7030 1745 7030 1790
Wire Wire Line
	7030 1790 7220 1790
Wire Wire Line
	6920 1865 7030 1865
Wire Wire Line
	7030 1865 7030 1955
Wire Wire Line
	7030 1955 7220 1955
Wire Wire Line
	6920 1625 7040 1625
Wire Wire Line
	8920 4105 9010 4105
Wire Wire Line
	3800 1830 3800 1735
Connection ~ 3800 1735
Wire Wire Line
	1270 6625 1270 6815
Wire Wire Line
	4255 6150 4255 6130
Wire Wire Line
	10485 3685 10685 3685
Wire Wire Line
	10685 3685 10685 3735
Wire Wire Line
	10685 3735 10810 3735
Wire Wire Line
	5595 2405 5595 2525
Connection ~ 5595 2525
Wire Wire Line
	8920 6070 8405 6070
Wire Wire Line
	8405 6070 8405 6230
Wire Wire Line
	9010 5605 9010 6075
Wire Wire Line
	9010 6075 9200 6075
Wire Wire Line
	9200 6075 9200 6230
Wire Wire Line
	8600 6230 8405 6230
Connection ~ 8405 6230
Wire Wire Line
	3270 1350 3265 1350
Connection ~ 3270 1350
Connection ~ 2800 1750
Wire Wire Line
	3270 1750 3185 1750
Wire Wire Line
	3270 1700 3270 1750
Wire Wire Line
	3270 1400 3270 1350
Wire Wire Line
	6190 1165 6190 1255
Connection ~ 5710 1735
Wire Wire Line
	6060 1735 6190 1735
Connection ~ 6190 1255
Wire Wire Line
	6190 1735 6190 1645
Wire Wire Line
	6425 4200 6520 4200
$Comp
L avalon_communication_board-rescue:SW_Push SW1
U 1 1
P 6225 4200
F 0 "SW1" H 6275 4300 50  0000 L CNN
F 1 "B3U-1000P" H 6225 4140 50  0000 C CNN
F 2 "kicad-open-modules-master:B3U-1000P" H 6225 4400 50  0001 C CNN
F 3 "" H 6225 4400 50  0000 C CNN
	1    6225 4200
	1    0    0    -1  
$EndComp
Wire Wire Line
	6345 3535 6520 3535
Connection ~ 6520 3535
$Comp
L Device:R R36
U 1 1
P 6675 4035
F 0 "R36" V 6755 4035 50  0000 C CNN
F 1 "100K" V 6675 4035 50  0000 C CNN
F 2 "Resistors_SMD:R_1206_HandSoldering" V 6605 4035 50  0001 C CNN
F 3 "" H 6675 4035 50  0000 C CNN
	1    6675 4035
	1    0    0    -1  
$EndComp
Wire Wire Line
	6675 3235 6675 3885
Wire Wire Line
	6675 4200 6675 4185
Connection ~ 6520 4200
Wire Wire Line
	6920 4320 5975 4320
Text Notes 10440 1380 0    60   ~ 0
I2C - 0
Text Notes 10005 4270 0    60   ~ 0
I2C - 1
Wire Wire Line
	1615 6835 1615 6815
Wire Wire Line
	1615 6815 1270 6815
Connection ~ 1270 6815
Wire Wire Line
	9370 1155 9455 1155
Wire Wire Line
	9455 1155 9455 1210
Wire Wire Line
	9370 1030 9555 1030
Wire Wire Line
	9555 1030 9555 1210
Wire Wire Line
	9330 1815 9555 1815
Wire Wire Line
	9555 1815 9555 1710
$Comp
L Device:R R37
U 1 1
P 740 3735
F 0 "R37" V 820 3735 50  0000 C CNN
F 1 "1.5K" V 740 3735 50  0000 C CNN
F 2 "Resistors_SMD:R_1206_HandSoldering" V 670 3735 50  0001 C CNN
F 3 "" H 740 3735 50  0000 C CNN
	1    740  3735
	-1   0    0    1   
$EndComp
Wire Wire Line
	740  3330 740  3585
Wire Wire Line
	740  3885 740  4340
Wire Wire Line
	800  1050 800  1200
Wire Wire Line
	2800 1350 3270 1350
Wire Wire Line
	2800 1350 2800 1400
Wire Wire Line
	800  1750 800  1800
Wire Wire Line
	1100 1750 2050 1750
Wire Wire Line
	1100 1350 1100 1750
Wire Wire Line
	2050 1350 2100 1350
Wire Wire Line
	2050 1750 2800 1750
Wire Wire Line
	3100 3060 3100 3360
Wire Wire Line
	1800 3060 1800 3360
Wire Wire Line
	1800 2280 2510 2280
Wire Wire Line
	1040 3070 1040 3130
Wire Wire Line
	1400 3070 1400 3150
Wire Wire Line
	1800 3910 2460 3910
Wire Wire Line
	2460 3910 3100 3910
Wire Wire Line
	3650 3060 3650 3110
Wire Wire Line
	1040 2400 1040 2440
Wire Wire Line
	1040 2790 1040 3070
Wire Wire Line
	2510 2280 3100 2280
Wire Wire Line
	3525 6925 3975 6925
Wire Wire Line
	4800 1255 4980 1255
Wire Wire Line
	4800 1735 5710 1735
Wire Wire Line
	4165 1735 4800 1735
Wire Wire Line
	5710 1255 6190 1255
Wire Wire Line
	5710 1255 5710 1285
Wire Wire Line
	1715 6190 1815 6190
Wire Wire Line
	1815 6190 1960 6190
Wire Wire Line
	1270 6190 1270 6325
Wire Wire Line
	1815 6665 1815 6835
Wire Wire Line
	1715 6785 1715 6835
Wire Wire Line
	3665 1155 3665 1255
Wire Wire Line
	4015 1735 4165 1735
Wire Wire Line
	9885 4035 10810 4035
Wire Wire Line
	9885 4135 10810 4135
Wire Wire Line
	10515 4855 10515 4955
Wire Wire Line
	5595 4200 5975 4200
Wire Wire Line
	6520 3785 6520 4200
Wire Wire Line
	6520 2525 6805 2525
Wire Wire Line
	5975 4200 6025 4200
Wire Wire Line
	6805 3135 6805 3685
Wire Wire Line
	3530 4340 3860 4340
Wire Wire Line
	8840 3705 8840 3805
Wire Wire Line
	8920 4005 8920 4105
Wire Wire Line
	8920 4105 8920 6070
Wire Wire Line
	3800 1735 4015 1735
Wire Wire Line
	5595 2525 5595 2635
Wire Wire Line
	8405 6230 8405 6295
Wire Wire Line
	3270 1350 3350 1350
Wire Wire Line
	2800 1750 2885 1750
Wire Wire Line
	5710 1735 5760 1735
Wire Wire Line
	6190 1255 6190 1345
Wire Wire Line
	6520 3535 6520 3785
Wire Wire Line
	6520 4200 6675 4200
Wire Wire Line
	1270 6815 1270 6900
$EndSCHEMATC
